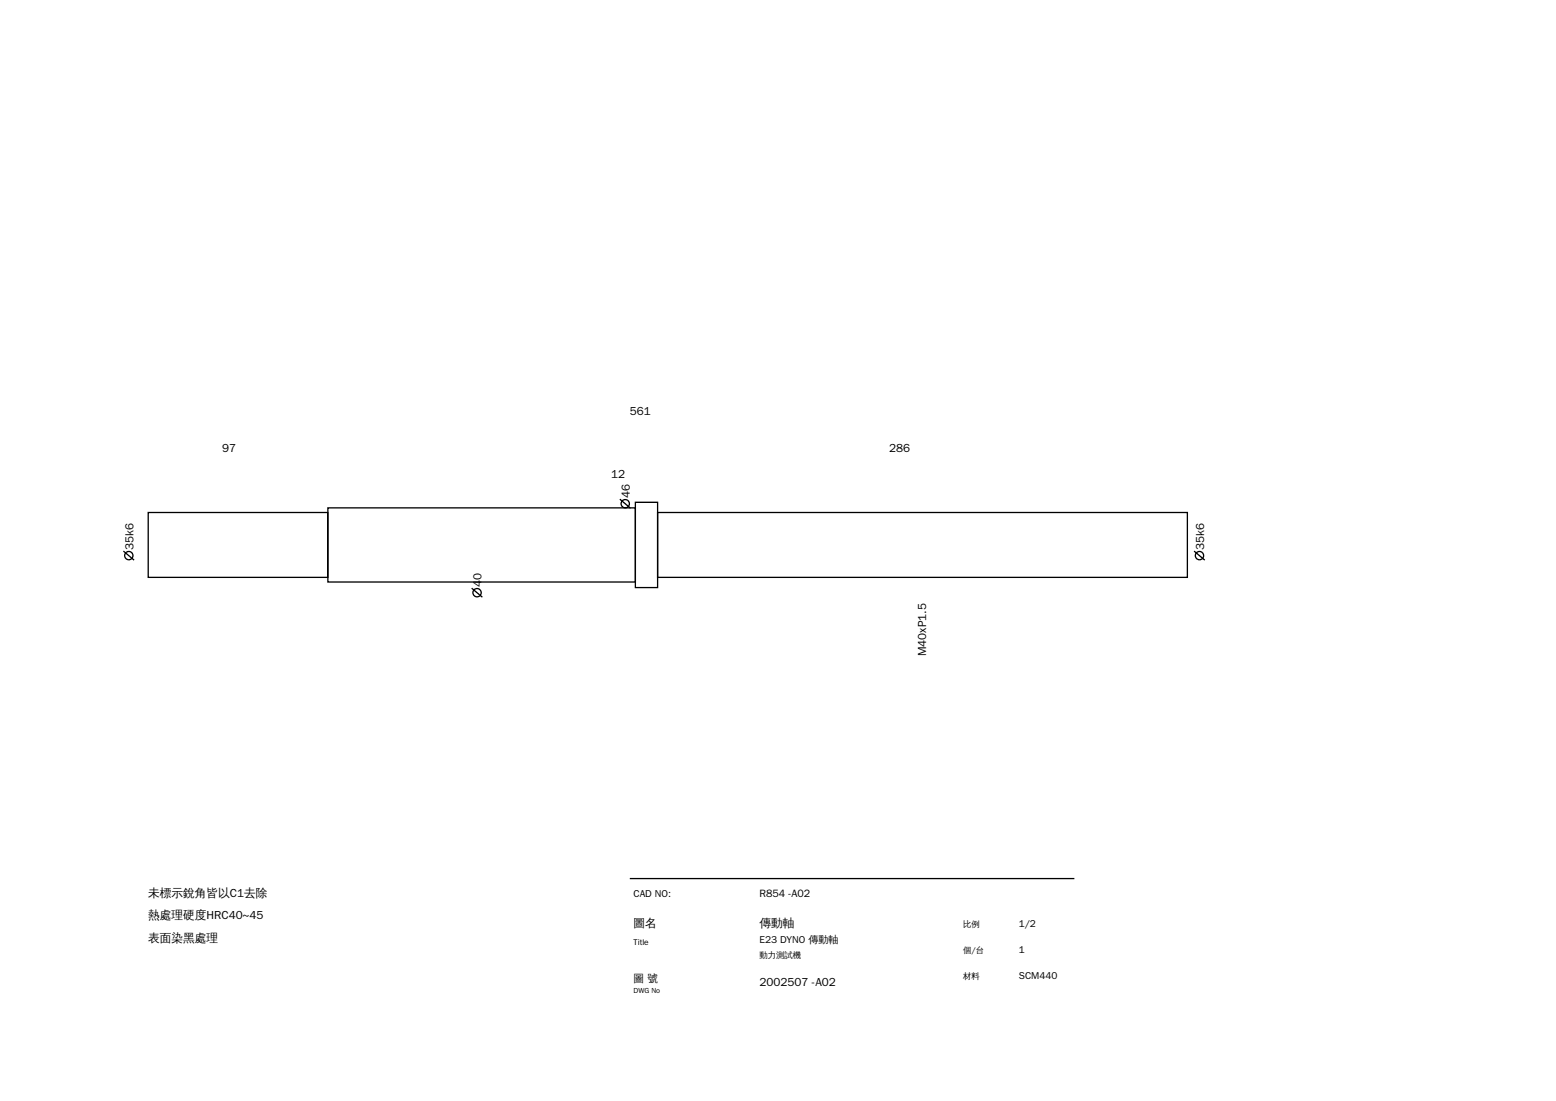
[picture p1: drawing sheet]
<svg xmlns="http://www.w3.org/2000/svg" width="420mm" height="297mm" viewBox="0 0 420 297" stroke-linecap="round" stroke-linejoin="round" font-family="sans-serif">
<g fill="none" stroke="#000" stroke-width=".35">
<path d="M40 138.3h48.5v17.5h-48.5zM88.5 137h83v20h-83zM167.3 134.7l2.9 2.4M171.5 135.5h6v23h-6zM177.5 138.3h143v17.5h-143zM33.3 148.7l2.9 2.4M127.3 158.7l2.9 2.4M322.3 148.7l2.9 2.4M170 237h120"/>
<circle cx="168.8" cy="135.9" r="1.12"/>
<circle cx="34.8" cy="149.9" r="1.12"/>
<circle cx="128.8" cy="159.9" r="1.12"/>
<circle cx="323.8" cy="149.9" r="1.12"/>
</g>
<g font-size="3.2">
<text x="170" y="112">561</text>
<text x="60" y="122">97</text>
<text x="240" y="122">286</text>
<text x="165" y="129">12</text>
<text x="170" y="134.4" transform="rotate(-90 170 134.4)">46</text>
<text x="36" y="148.4" transform="rotate(-90 36 148.4)">35k6</text>
<text x="325" y="148.4" transform="rotate(-90 325 148.4)">35k6</text>
<text x="130" y="158.4" transform="rotate(-90 130 158.4)">40</text>
<text x="250" y="177" transform="rotate(-90 250 177)">M40xP1.5</text>
<text x="40" y="242">未標示銳角皆以C1去除</text>
<text x="40" y="248">熱處理硬度HRC40~45</text>
<text x="171" y="250">圖名</text>
<text x="205" y="250">傳動軸</text>
<text x="40" y="254">表面染黑處理</text>
<text x="205" y="266">2002507 -A02</text>
</g>
<g font-size="2.9">
<text x="205" y="242">R854 -A02</text>
<text x="171" y="265">圖 號</text>
</g>
<g font-size="2.7">
<text x="171" y="242">CAD NO:</text>
<text x="275" y="250">1/2</text>
<text x="205" y="254.5">E23 DYNO 傳動軸</text>
<text x="275" y="257">1</text>
<text x="275" y="264">SCM440</text>
</g>
<g font-size="2.3">
<text x="260" y="250">比例</text>
<text x="171" y="255">Title</text>
<text x="260" y="257">個/台</text>
<text x="205" y="258.5">動力測試機</text>
<text x="260" y="264">材料</text>
</g>
<text font-size="2" x="171" y="268">DWG No</text>
</svg>
